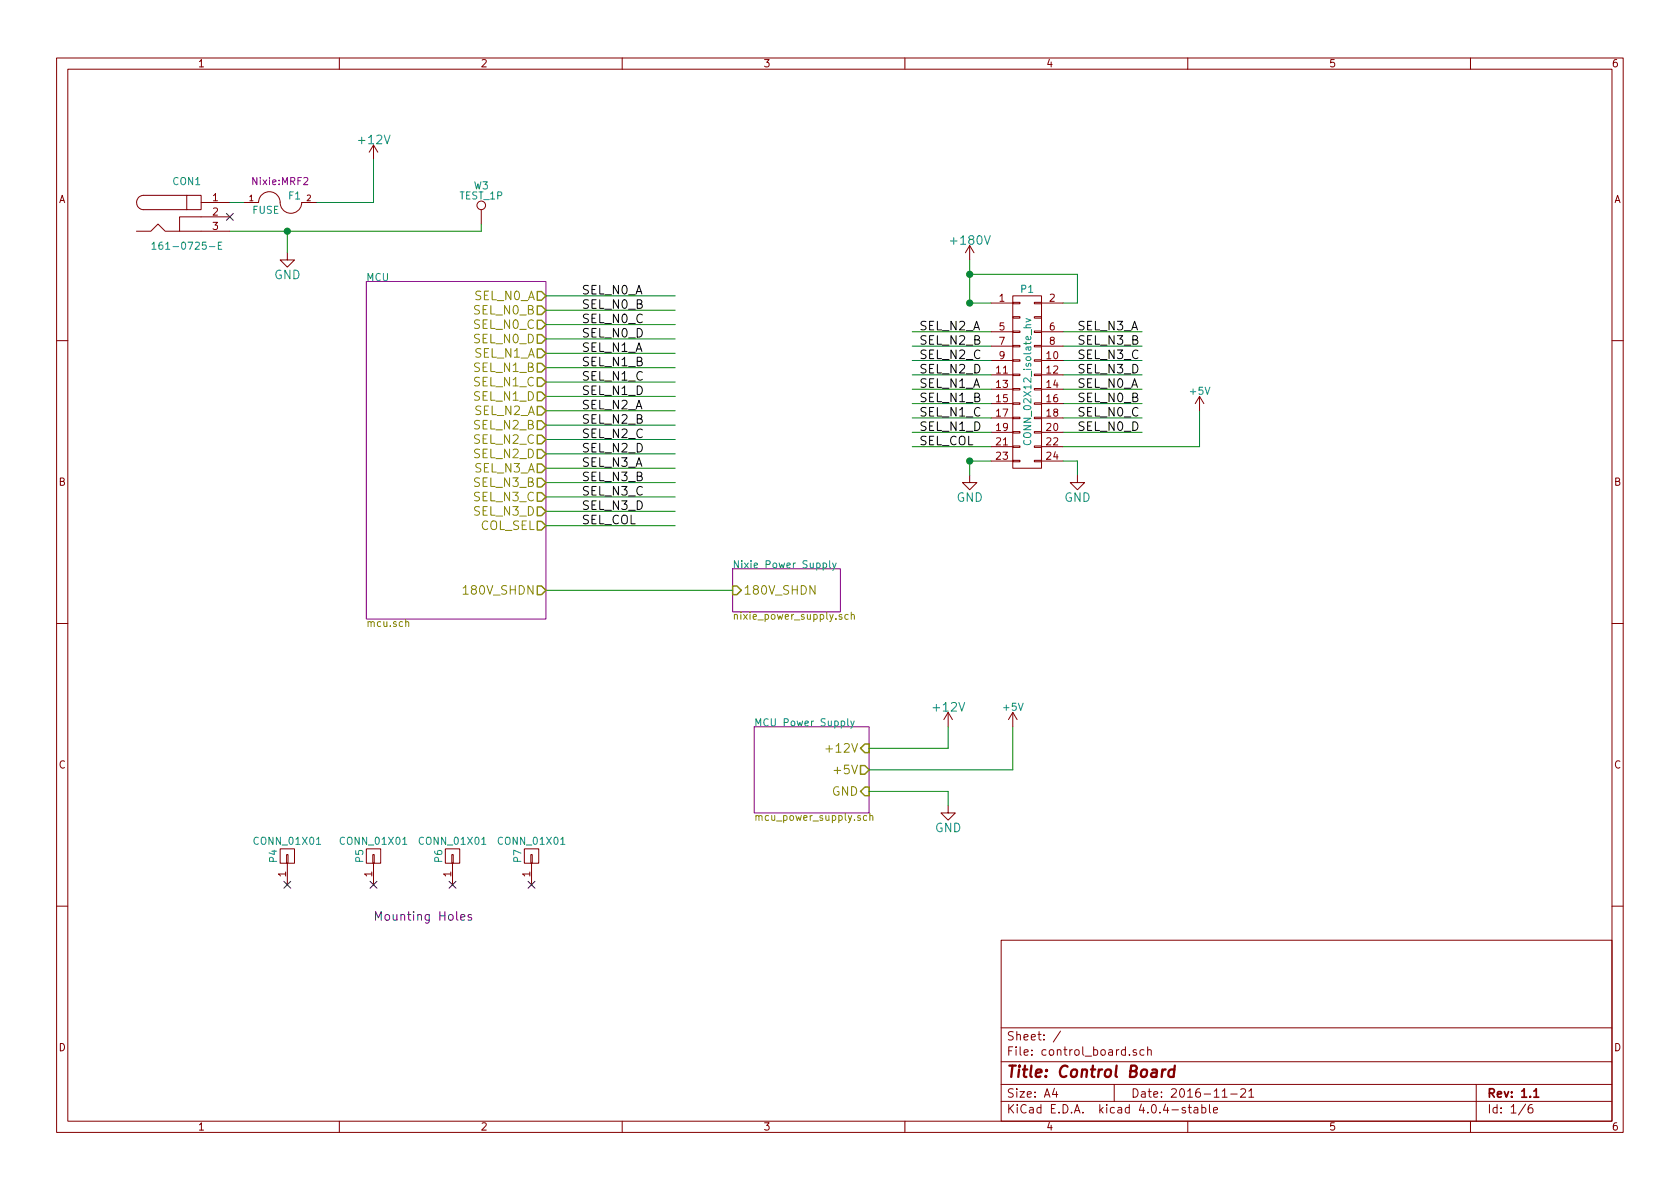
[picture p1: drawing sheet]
EESchema Schematic File Version 2
LIBS:control_board-rescue
LIBS:power
LIBS:device
LIBS:transistors
LIBS:conn
LIBS:linear
LIBS:regul
LIBS:74xx
LIBS:cmos4000
LIBS:adc-dac
LIBS:memory
LIBS:xilinx
LIBS:microcontrollers
LIBS:dsp
LIBS:microchip
LIBS:analog_switches
LIBS:motorola
LIBS:texas
LIBS:intel
LIBS:audio
LIBS:interface
LIBS:digital-audio
LIBS:philips
LIBS:display
LIBS:cypress
LIBS:siliconi
LIBS:opto
LIBS:atmel
LIBS:contrib
LIBS:valves
LIBS:nixie_lib
LIBS:nixie_clock-rescue
LIBS:control_board-cache
EELAYER 25 0
EELAYER END
$Descr A4 11693 8268
encoding utf-8
Sheet 1 6
Title "Control Board"
Date "2016-11-21"
Rev "1.1"
Comp ""
Comment1 ""
Comment2 ""
Comment3 ""
Comment4 ""
$EndDescr
$Sheet
S 5100 3950 750  300 
U 51B3FAE1
F0 "Nixie Power Supply" 50
F1 "nixie_power_supply.sch" 50
F2 "180V_SHDN" I L 5100 4100 60 
$EndSheet
$Sheet
S 5250 5050 800  600 
U 51B53FA5
F0 "MCU Power Supply" 50
F1 "mcu_power_supply.sch" 50
F2 "+12V" I R 6050 5200 60 
F3 "GND" I R 6050 5500 60 
F4 "+5V" O R 6050 5350 60 
$EndSheet
$Comp
L +12V #PWR01
U 1 1
P 2600 1100
F 0 "#PWR01" H 2600 950 60  0001 C CNN
F 1 "+12V" H 2600 1240 60  0000 C CNN
F 2 "" H 2600 1100 60  0000 C CNN
F 3 "" H 2600 1100 60  0000 C CNN
	1    2600 1100
	1    0    0    -1  
$EndComp
$Comp
L GND #PWR02
U 1 1
P 2000 1750
F 0 "#PWR02" H 2000 1500 60  0001 C CNN
F 1 "GND" H 2000 1600 60  0000 C CNN
F 2 "" H 2000 1750 60  0000 C CNN
F 3 "" H 2000 1750 60  0000 C CNN
	1    2000 1750
	1    0    0    -1  
$EndComp
$Comp
L +12V #PWR03
U 1 1
P 6600 5050
F 0 "#PWR03" H 6600 4900 60  0001 C CNN
F 1 "+12V" H 6600 5190 60  0000 C CNN
F 2 "" H 6600 5050 60  0000 C CNN
F 3 "" H 6600 5050 60  0000 C CNN
	1    6600 5050
	1    0    0    -1  
$EndComp
$Comp
L GND #PWR04
U 1 1
P 6600 5600
F 0 "#PWR04" H 6600 5350 60  0001 C CNN
F 1 "GND" H 6600 5450 60  0000 C CNN
F 2 "" H 6600 5600 60  0000 C CNN
F 3 "" H 6600 5600 60  0000 C CNN
	1    6600 5600
	1    0    0    -1  
$EndComp
Wire Wire Line
	3800 3350 4700 3350
Wire Wire Line
	3800 3250 4700 3250
Wire Wire Line
	3800 3150 4700 3150
Wire Wire Line
	3800 3050 4700 3050
Wire Wire Line
	3800 2950 4700 2950
Wire Wire Line
	3800 2850 4700 2850
Wire Wire Line
	3800 2450 4700 2450
Wire Wire Line
	3800 2650 4700 2650
Wire Wire Line
	3800 2550 4700 2550
Wire Wire Line
	3800 2750 4700 2750
Wire Wire Line
	2200 1400 2600 1400
Wire Wire Line
	2600 1400 2600 1100
Wire Wire Line
	1600 1600 3350 1600
Wire Wire Line
	2000 1600 2000 1750
Wire Wire Line
	3800 3450 4700 3450
Wire Wire Line
	3800 3550 4700 3550
Wire Wire Line
	6050 5200 6600 5200
Wire Wire Line
	6600 5200 6600 5050
Wire Wire Line
	7050 5350 6050 5350
Wire Wire Line
	6050 5500 6600 5500
Wire Wire Line
	6600 5500 6600 5600
Wire Wire Line
	7050 5350 7050 5050
NoConn ~ 1600 1500
$Comp
L 161-0725-E CON1
U 1 1
P 1300 1500
F 0 "CON1" H 1300 1750 50  0000 C CNN
F 1 "161-0725-E" H 1300 1300 50  0000 C CNN
F 2 "Nixie:161-0725-E" H 1300 1500 50  0001 C CNN
F 3 "" H 1300 1500 50  0000 C CNN
	1    1300 1500
	1    0    0    -1  
$EndComp
Wire Wire Line
	6750 2100 6900 2100
Connection ~ 6750 2100
Wire Wire Line
	6750 3200 6900 3200
Connection ~ 6750 3200
$Comp
L GND #PWR05
U 1 1
P 6750 3300
F 0 "#PWR05" H 6750 3050 60  0001 C CNN
F 1 "GND" H 6750 3150 60  0000 C CNN
F 2 "" H 6750 3300 60  0000 C CNN
F 3 "" H 6750 3300 60  0000 C CNN
	1    6750 3300
	1    0    0    -1  
$EndComp
Wire Wire Line
	6350 2300 6900 2300
Wire Wire Line
	6350 2400 6900 2400
Wire Wire Line
	7400 2300 7950 2300
Wire Wire Line
	7400 2400 7950 2400
Wire Wire Line
	7400 2500 7950 2500
Wire Wire Line
	7400 2600 7950 2600
Wire Wire Line
	7400 2700 7950 2700
Wire Wire Line
	7400 2800 7950 2800
Wire Wire Line
	7400 2900 7950 2900
Wire Wire Line
	7400 3000 7950 3000
Wire Wire Line
	6350 3100 6900 3100
Text Label 4050 2050 0    60   ~ 0
SEL_N0_A
Text Label 4050 2150 0    60   ~ 0
SEL_N0_B
Text Label 4050 2250 0    60   ~ 0
SEL_N0_C
Text Label 4050 2350 0    60   ~ 0
SEL_N0_D
Text Label 4050 2450 0    60   ~ 0
SEL_N1_A
Text Label 4050 2550 0    60   ~ 0
SEL_N1_B
Text Label 4050 2650 0    60   ~ 0
SEL_N1_C
Text Label 4050 2750 0    60   ~ 0
SEL_N1_D
Text Label 4050 2850 0    60   ~ 0
SEL_N2_A
Text Label 4050 2950 0    60   ~ 0
SEL_N2_B
Text Label 4050 3050 0    60   ~ 0
SEL_N2_C
Text Label 4050 3150 0    60   ~ 0
SEL_N2_D
Text Label 4050 3250 0    60   ~ 0
SEL_N3_A
Text Label 4050 3350 0    60   ~ 0
SEL_N3_B
Text Label 4050 3450 0    60   ~ 0
SEL_N3_C
Text Label 4050 3550 0    60   ~ 0
SEL_N3_D
Wire Wire Line
	3800 4100 5100 4100
$Comp
L CONN_01X01 P4
U 1 1
P 2000 5950
F 0 "P4" H 2000 6050 50  0000 C CNN
F 1 "CONN_01X01" V 2100 5950 50  0000 C CNN
F 2 "Mounting_Holes:MountingHole_3.2mm_M3_ISO7380_Pad" H 2000 5950 50  0001 C CNN
F 3 "" H 2000 5950 50  0000 C CNN
	1    2000 5950
	0    -1   -1   0   
$EndComp
$Comp
L CONN_01X01 P5
U 1 1
P 2600 5950
F 0 "P5" H 2600 6050 50  0000 C CNN
F 1 "CONN_01X01" V 2700 5950 50  0000 C CNN
F 2 "Mounting_Holes:MountingHole_3.2mm_M3_ISO7380_Pad" H 2600 5950 50  0001 C CNN
F 3 "" H 2600 5950 50  0000 C CNN
	1    2600 5950
	0    -1   -1   0   
$EndComp
$Comp
L CONN_01X01 P6
U 1 1
P 3150 5950
F 0 "P6" H 3150 6050 50  0000 C CNN
F 1 "CONN_01X01" V 3250 5950 50  0000 C CNN
F 2 "Mounting_Holes:MountingHole_3.2mm_M3_ISO7380_Pad" H 3150 5950 50  0001 C CNN
F 3 "" H 3150 5950 50  0000 C CNN
	1    3150 5950
	0    -1   -1   0   
$EndComp
$Comp
L CONN_01X01 P7
U 1 1
P 3700 5950
F 0 "P7" H 3700 6050 50  0000 C CNN
F 1 "CONN_01X01" V 3800 5950 50  0000 C CNN
F 2 "Mounting_Holes:MountingHole_3.2mm_M3_ISO7380_Pad" H 3700 5950 50  0001 C CNN
F 3 "" H 3700 5950 50  0000 C CNN
	1    3700 5950
	0    -1   -1   0   
$EndComp
NoConn ~ 2000 6150
NoConn ~ 2600 6150
NoConn ~ 3150 6150
NoConn ~ 3700 6150
Text Notes 2600 6400 0    60   ~ 0
Mounting Holes
Wire Wire Line
	1700 1400 1600 1400
$Comp
L FUSE-RESCUE-control_board F1
U 1 1
P 1950 1400
F 0 "F1" H 2050 1450 50  0000 C CNN
F 1 "FUSE" H 1850 1350 50  0000 C CNN
F 2 "Nixie:MRF2" H 1950 1550 50  0000 C CNN
F 3 "" H 1950 1400 50  0000 C CNN
	1    1950 1400
	1    0    0    -1  
$EndComp
Wire Wire Line
	6750 1800 6750 2100
Wire Wire Line
	6750 1900 7500 1900
Wire Wire Line
	7500 1900 7500 2100
Wire Wire Line
	7500 2100 7400 2100
Connection ~ 6750 1900
$Comp
L CONN_02X12_isolate_hv P1
U 1 1
P 7150 2650
F 0 "P1" H 7150 3300 50  0000 C CNN
F 1 "CONN_02X12_isolate_hv" V 7150 2650 50  0000 C CNN
F 2 "" H 7150 1450 50  0000 C CNN
F 3 "" H 7150 1450 50  0000 C CNN
	1    7150 2650
	1    0    0    -1  
$EndComp
$Sheet
S 2550 1950 1250 2350
U 51B40844
F0 "MCU" 50
F1 "mcu.sch" 50
F2 "SEL_N0_A" O R 3800 2050 60 
F3 "SEL_N0_B" O R 3800 2150 60 
F4 "SEL_N0_C" O R 3800 2250 60 
F5 "SEL_N0_D" O R 3800 2350 60 
F6 "SEL_N1_A" O R 3800 2450 60 
F7 "SEL_N1_B" O R 3800 2550 60 
F8 "SEL_N1_C" O R 3800 2650 60 
F9 "SEL_N1_D" O R 3800 2750 60 
F10 "SEL_N2_A" O R 3800 2850 60 
F11 "SEL_N2_B" O R 3800 2950 60 
F12 "SEL_N3_B" O R 3800 3350 60 
F13 "SEL_N3_C" O R 3800 3450 60 
F14 "SEL_N3_D" O R 3800 3550 60 
F15 "SEL_N3_A" O R 3800 3250 60 
F16 "SEL_N2_C" O R 3800 3050 60 
F17 "SEL_N2_D" O R 3800 3150 60 
F18 "COL_SEL" O R 3800 3650 60 
F19 "180V_SHDN" O R 3800 4100 60 
$EndSheet
Wire Wire Line
	6750 3200 6750 3300
Wire Wire Line
	7500 3300 7500 3200
Wire Wire Line
	7500 3200 7400 3200
Wire Wire Line
	6350 2500 6900 2500
Wire Wire Line
	6350 2600 6900 2600
Wire Wire Line
	6350 2700 6900 2700
Wire Wire Line
	6350 2800 6900 2800
Wire Wire Line
	6350 2900 6900 2900
Wire Wire Line
	6350 3000 6900 3000
Wire Wire Line
	8350 3100 7400 3100
Wire Wire Line
	8350 3100 8350 2850
$Comp
L +5V #PWR06
U 1 1
P 8350 2850
F 0 "#PWR06" H 8350 2700 50  0001 C CNN
F 1 "+5V" H 8350 2990 50  0000 C CNN
F 2 "" H 8350 2850 50  0000 C CNN
F 3 "" H 8350 2850 50  0000 C CNN
	1    8350 2850
	1    0    0    -1  
$EndComp
Wire Wire Line
	3800 2050 4700 2050
Wire Wire Line
	3800 2250 4700 2250
Wire Wire Line
	3800 2150 4700 2150
Wire Wire Line
	3800 2350 4700 2350
Wire Wire Line
	3800 3650 4700 3650
Text Label 4050 3650 0    60   ~ 0
SEL_COL
Text Label 6400 3100 0    60   ~ 0
SEL_COL
Text Label 7500 2700 0    60   ~ 0
SEL_N0_A
Text Label 7500 2800 0    60   ~ 0
SEL_N0_B
Text Label 7500 2900 0    60   ~ 0
SEL_N0_C
Text Label 7500 3000 0    60   ~ 0
SEL_N0_D
Text Label 6400 2700 0    60   ~ 0
SEL_N1_A
Text Label 6400 2800 0    60   ~ 0
SEL_N1_B
Text Label 6400 2900 0    60   ~ 0
SEL_N1_C
Text Label 6400 3000 0    60   ~ 0
SEL_N1_D
Text Label 7500 2300 0    60   ~ 0
SEL_N3_A
Text Label 7500 2400 0    60   ~ 0
SEL_N3_B
Text Label 7500 2500 0    60   ~ 0
SEL_N3_C
Text Label 7500 2600 0    60   ~ 0
SEL_N3_D
Text Label 6400 2300 0    60   ~ 0
SEL_N2_A
Text Label 6400 2400 0    60   ~ 0
SEL_N2_B
Text Label 6400 2600 0    60   ~ 0
SEL_N2_D
Text Label 6400 2500 0    60   ~ 0
SEL_N2_C
$Comp
L +180V #PWR07
U 1 1
P 6750 1800
F 0 "#PWR07" H 6750 1650 60  0001 C CNN
F 1 "+180V" H 6750 1940 60  0000 C CNN
F 2 "" H 6750 1800 60  0000 C CNN
F 3 "" H 6750 1800 60  0000 C CNN
	1    6750 1800
	1    0    0    -1  
$EndComp
$Comp
L +5V #PWR08
U 1 1
P 7050 5050
F 0 "#PWR08" H 7050 4900 50  0001 C CNN
F 1 "+5V" H 7050 5190 50  0000 C CNN
F 2 "" H 7050 5050 50  0000 C CNN
F 3 "" H 7050 5050 50  0000 C CNN
	1    7050 5050
	1    0    0    -1  
$EndComp
$Comp
L GND #PWR09
U 1 1
P 7500 3300
F 0 "#PWR09" H 7500 3050 60  0001 C CNN
F 1 "GND" H 7500 3150 60  0000 C CNN
F 2 "" H 7500 3300 60  0000 C CNN
F 3 "" H 7500 3300 60  0000 C CNN
	1    7500 3300
	1    0    0    -1  
$EndComp
Connection ~ 2000 1600
$Comp
L TEST_1P W3
U 1 1
P 3350 1550
F 0 "W3" H 3350 1820 50  0000 C CNN
F 1 "TEST_1P" H 3350 1750 50  0000 C CNN
F 2 "Measurement_Points:Test_Point_Keystone_5019_Minature" H 3550 1550 50  0001 C CNN
F 3 "" H 3550 1550 50  0000 C CNN
	1    3350 1550
	1    0    0    -1  
$EndComp
Wire Wire Line
	3350 1600 3350 1550
$EndSCHEMATC
